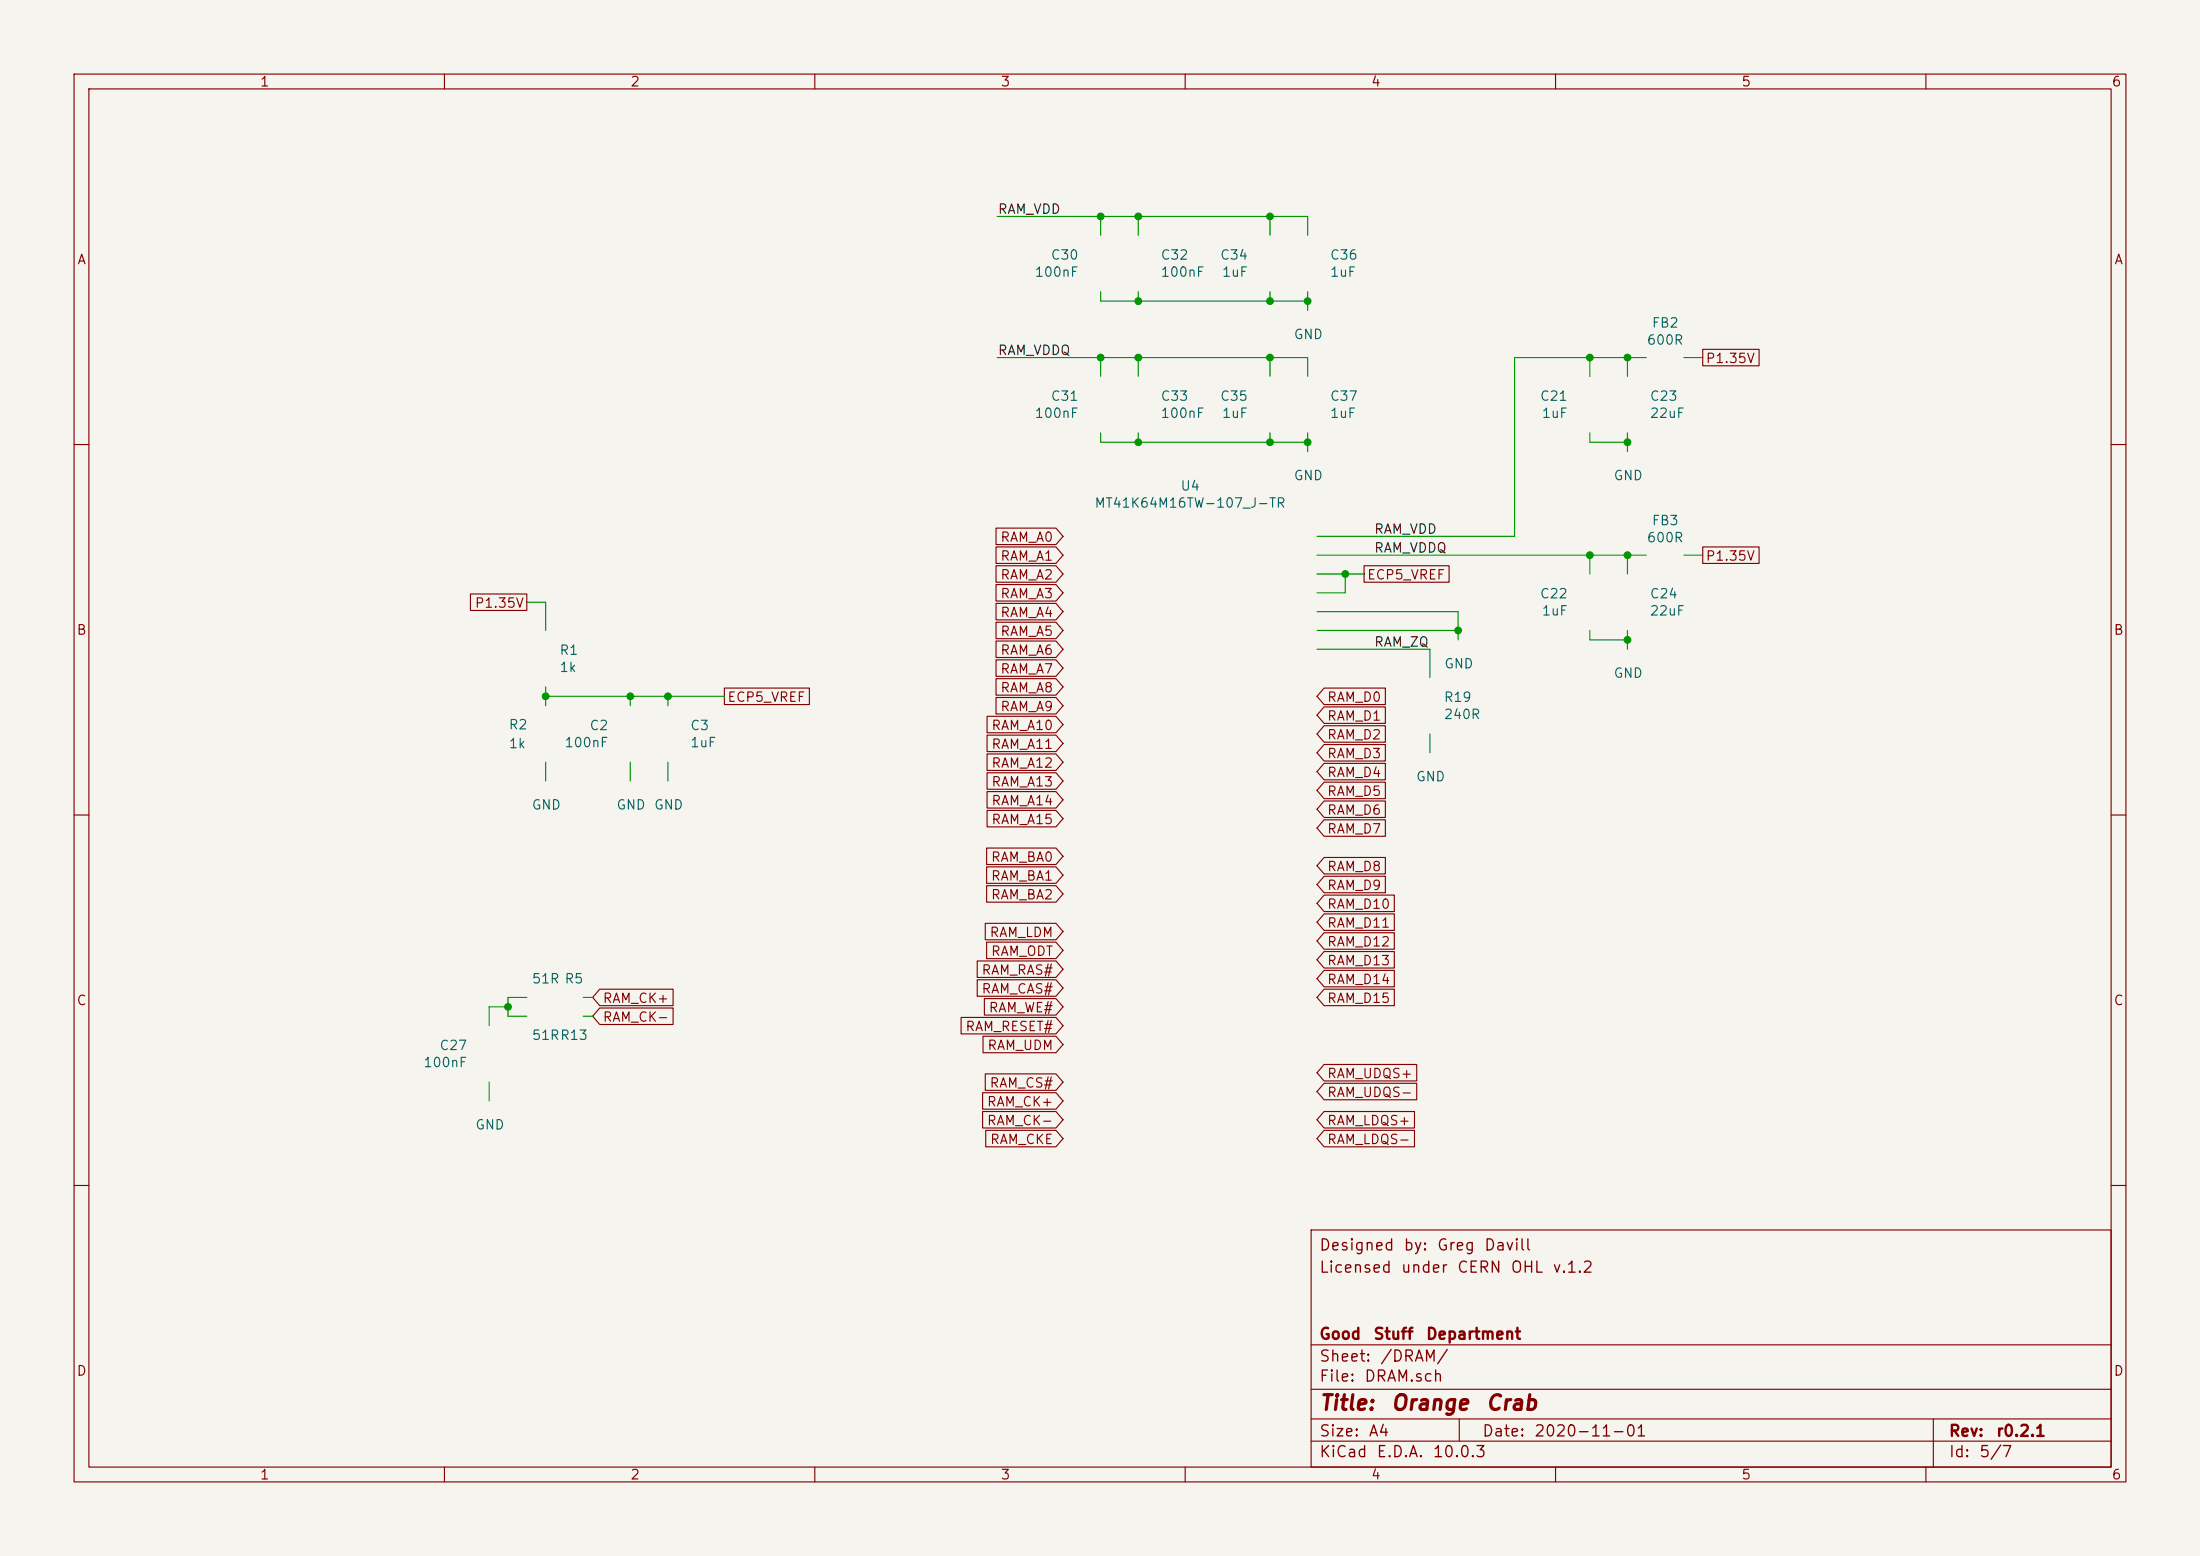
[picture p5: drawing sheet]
<svg xmlns="http://www.w3.org/2000/svg" width="297mm" height="210mm" viewBox="0 0 297 210" stroke-linecap="round" stroke-linejoin="round" font-family="sans-serif">
<path d="M0 0h297v210h-297z" fill="#f5f4ef" stroke="#f5f4ef" stroke-width=".14"/>
<g fill="none" stroke="#840000" stroke-width=".15">
<path d="M10 10h277v190h-277zM12 12h273v186h-273zM60 10v2M110 10v2M160 10v2M210 10v2M260 10v2M229.9 47.1h7.6v2.3h-7.6zM10 60h2M134.5 76.4h8.1l.9 1.1-.9 1.1h-8.1zM134.5 73.8h8.1l.9 1.1-.9 1.1h-8.1zM134.5 71.3h8.1l.9 1.1-.9 1.1h-8.1z"/>
<path d="M134.5 78.9h8.1l.9 1.1-.9 1.1h-8.1zM184.1 76.4h11.5v2.2h-11.5zM229.9 73.8h7.6v2.2h-7.6zM285 60h2M63.5 80.2h7.6v2.2h-7.6zM97.8 92.9h11.5v2.2h-11.5zM133.3 99.2h9.3l.9 1.1-.9 1.1h-9.3zM133.3 96.7h9.3l.9 1.1-.9 1.1h-9.3zM134.5 81.4h8.1l.9 1.2-.9 1.1h-8.1zM134.5 94.1h8.1l.9 1.2-.9 1.1h-8.1zM134.5 91.6h8.1l.9 1.1-.9 1.1h-8.1zM134.5 89.1h8.1l.9 1.1-.9 1.1h-8.1z"/>
<path d="M134.5 86.5h8.1l.9 1.1-.9 1.1h-8.1zM134.5 84h8.1l.9 1.1-.9 1.1h-8.1zM178.8 97.9h8.2v2.3h-8.2l-1-1.1zM178.8 95.4h8.2v2.2h-8.2l-1-1.1zM178.8 92.9h8.2v2.2h-8.2l-1-1.1zM10 110h2M133.2 119.5h9.4l.9 1.2-.9 1.1h-9.4zM133.2 117h9.4l.9 1.1-.9 1.1h-9.4zM133.2 114.5h9.4l.9 1.1-.9 1.1h-9.4zM133.3 109.4h9.3l.9 1.1-.9 1.1h-9.3zM133.3 106.8h9.3l.9 1.2-.9 1.1h-9.3zM133.3 104.3h9.3l.9 1.1-.9 1.1h-9.3z"/>
<path d="M133.3 101.8h9.3l.9 1.1-.9 1.1h-9.3zM178.8 115.7h8.2v2.3h-8.2l-1-1.2zM178.8 118.3h8.2v2.2h-8.2l-1-1.1zM178.8 110.6h8.2v2.3h-8.2l-1-1.1zM178.8 108.1h8.2v2.2h-8.2l-1-1.1zM178.8 105.6h8.2v2.2h-8.2l-1-1.1zM178.8 103h8.2v2.3h-8.2l-1-1.2zM178.8 100.5h8.2v2.2h-8.2l-1-1.1zM285 110h2M81 136h9.9v2.3h-9.9l-1-1.1zM81 133.5h9.9v2.2h-9.9l-1-1.1zM129.7 137.3h12.9l.9 1.1-.9 1.1h-12.9z"/>
<path d="M131.9 129.7h10.7l.9 1.1-.9 1.1h-10.7zM131.9 132.2h10.7l.9 1.2-.9 1.1h-10.7zM132.7 139.9h9.9l.9 1.1-.9 1.1h-9.9zM132.9 134.8h9.7l.9 1.1-.9 1.1h-9.7zM133 124.6h9.6l.9 1.1-.9 1.1h-9.6zM133.2 127.2h9.4l.9 1.1-.9 1.1h-9.4zM178.8 128.4h9.4v2.3h-9.4l-1-1.2zM178.8 120.8h9.4v2.2h-9.4l-1-1.1zM178.8 123.3h9.4v2.3h-9.4l-1-1.1zM178.8 125.9h9.4v2.2h-9.4l-1-1.1zM178.8 131h9.4v2.2h-9.4l-1-1.1zM178.8 133.5h9.4v2.2h-9.4l-1-1.1z"/>
<path d="M132.7 150h9.9l.9 1.1-.9 1.1h-9.9zM132.7 147.5h9.9l.9 1.1-.9 1.1h-9.9zM133 144.9h9.6l.9 1.2-.9 1.1h-9.6zM133.1 152.6h9.5l.9 1.1-.9 1.1h-9.5zM178.8 143.7h12.5v2.2h-12.5l-1-1.1zM178.8 146.2h12.5v2.2h-12.5l-1-1.1zM178.8 150h12.2v2.2h-12.2l-1-1.1zM178.8 152.6h12.2v2.2h-12.2l-1-1.1zM10 160h2M177 166h108v32h-108zM285 160h2M60 198v2"/>
<path d="M110 198v2M160 198v2M177 194.5h108M177 191.5h108M177 187.5h108M177 181.5h108M197 191.5v3M210 198v2M260 198v2M261 191.5v6.5"/>
</g>
<g fill="none" stroke="#009600" stroke-width=".15">
<path d="M134.6 29.2h41.9v2.6M148.6 39.4v1.2h27.9M148.6 29.2v2.6M153.7 29.2v2.6M153.7 39.4v1.2M171.4 29.2v2.6M171.4 39.4v1.2M176.5 39.4v2.5M134.6 48.3h41.9v2.5M148.6 58.4v1.3h27.9M148.6 48.3v2.5M153.7 48.3v2.5"/>
<path d="M153.7 58.4v1.3M171.4 48.3v2.5M171.4 58.4v1.3M176.5 58.4v2.6M214.6 48.3v2.5M214.6 58.4v1.3h5.1M219.7 48.3v2.5M219.7 58.4v2.6M222.2 48.3h-17.7v24.1h-26.7M227.3 48.3h2.6M177.8 74.9h44.4M177.8 77.5h6.3"/>
<path d="M181.6 77.5v2.5h-3.8M214.6 74.9v2.6M219.7 74.9v2.6M227.3 74.9h2.6M71.1 81.3h2.6v3.8M73.7 94h24.1M73.7 92.7v2.6M85.1 94v1.3M90.2 94v1.3M177.8 82.6h19v3.8M177.8 85.1h19M177.8 87.6h15.2v3.8"/>
<path d="M193 99.1v2.5M214.6 85.1v1.3h5.1M219.7 85.1v2.5M73.7 102.9v2.5M85.1 102.9v2.5M90.2 102.9v2.5M68.6 135.9h-2.6v2.5M71.1 134.6h-2.5v2.6h2.5M78.7 134.6h1.3M78.7 137.2h1.3M66 146.1v2.5"/>
</g>
<g fill="#009600" stroke="#009600" stroke-width=".14">
<circle cx="181.6" cy="77.5" r=".46"/>
<circle cx="196.8" cy="85.1" r=".46"/>
<circle cx="214.6" cy="74.9" r=".46"/>
<circle cx="219.7" cy="74.9" r=".46"/>
<circle cx="219.7" cy="59.7" r=".46"/>
<circle cx="214.6" cy="48.3" r=".46"/>
<circle cx="219.7" cy="48.3" r=".46"/>
<circle cx="219.7" cy="86.4" r=".46"/>
<circle cx="68.6" cy="135.9" r=".46"/>
<circle cx="90.2" cy="94" r=".46"/>
<circle cx="73.7" cy="94" r=".46"/>
<circle cx="85.1" cy="94" r=".46"/>
<circle cx="148.6" cy="48.3" r=".46"/>
<circle cx="153.7" cy="59.7" r=".46"/>
<circle cx="153.7" cy="48.3" r=".46"/>
<circle cx="148.6" cy="29.2" r=".46"/>
<circle cx="153.7" cy="40.6" r=".46"/>
<circle cx="153.7" cy="29.2" r=".46"/>
<circle cx="171.4" cy="48.3" r=".46"/>
<circle cx="171.4" cy="59.7" r=".46"/>
<circle cx="176.5" cy="59.7" r=".46"/>
<circle cx="171.4" cy="40.6" r=".46"/>
<circle cx="171.4" cy="29.2" r=".46"/>
<circle cx="176.5" cy="40.6" r=".46"/>
</g>
<g font-size="2" fill="#840000">
<text x="178" y="190.8">Title:</text>
<text x="187.7" y="190.8">Orange</text>
<text x="200.5" y="190.8">Crab</text>
</g>
<g font-size="1.5" fill="#840000">
<text x="178" y="172.2">Licensed</text>
<text x="178" y="169.2">Designed</text>
<text x="189" y="172.2">under</text>
<text x="189.4" y="169.2">by:</text>
<text x="193.9" y="169.2">Greg</text>
<text x="196.6" y="172.2">CERN</text>
<text x="200.3" y="169.2">Davill</text>
<text x="203.8" y="172.2">OHL</text>
<text x="209.5" y="172.2">v.1.2</text>
<text x="178" y="184.2">Sheet:</text>
<text x="178" y="181.2">Good</text>
<text x="185.3" y="181.2">Stuff</text>
<text x="186.2" y="184.2">/DRAM/</text>
<text x="192.4" y="181.2">Department</text>
<text x="178" y="186.9">File:</text>
<text x="184.1" y="186.9">DRAM.sch</text>
<text x="178" y="197.1">KiCad</text>
<text x="178" y="194.3">Size:</text>
<text x="184.7" y="194.3">A4</text>
<text x="185.7" y="197.1">E.D.A.</text>
<text x="193.3" y="197.1">10.0.3</text>
<text x="200" y="194.3">Date:</text>
<text x="207" y="194.3">2020-11-01</text>
<text x="263" y="194.3">Rev:</text>
<text x="263" y="197.1">Id:</text>
<text x="267.1" y="197.1">5/7</text>
<text x="269.4" y="194.3">r0.2.1</text>
</g>
<g font-size="1.3" fill="#840000">
<text x="35" y="12">1</text>
<text x="85" y="12">2</text>
<text x="135" y="12">3</text>
<text x="185" y="12">4</text>
<text x="235" y="12">5</text>
<text x="285" y="12">6</text>
<text x="10.3" y="36">A</text>
<text x="285.3" y="36">A</text>
<text x="230.2" y="49.3">P1.35V</text>
<text x="135" y="76">RAM_A1</text>
<text x="135" y="73.5">RAM_A0</text>
<text x="230.2" y="76">P1.35V</text>
<text x="64" y="82.3">P1.35V</text>
<text x="135" y="83.6">RAM_A4</text>
<text x="135" y="78.5">RAM_A2</text>
<text x="135" y="81.1">RAM_A3</text>
<text x="184.5" y="78.5">ECP5_VREF</text>
<text x="10.3" y="86">B</text>
<text x="135" y="88.7">RAM_A6</text>
<text x="135" y="86.2">RAM_A5</text>
<text x="285.3" y="86">B</text>
<text x="98.1" y="95">ECP5_VREF</text>
<text x="135" y="93.8">RAM_A8</text>
<text x="135" y="91.2">RAM_A7</text>
<text x="179.1" y="95">RAM_D0</text>
<text x="133.8" y="101.4">RAM_A11</text>
<text x="133.8" y="98.9">RAM_A10</text>
<text x="135" y="96.3">RAM_A9</text>
<text x="179.1" y="100.1">RAM_D2</text>
<text x="179.1" y="97.6">RAM_D1</text>
<text x="133.8" y="106.5">RAM_A13</text>
<text x="133.8" y="103.9">RAM_A12</text>
<text x="179.1" y="107.7">RAM_D5</text>
<text x="179.1" y="105.2">RAM_D4</text>
<text x="179.1" y="102.7">RAM_D3</text>
<text x="133.8" y="111.6">RAM_A15</text>
<text x="133.8" y="109">RAM_A14</text>
<text x="179.1" y="112.8">RAM_D7</text>
<text x="179.1" y="110.3">RAM_D6</text>
<text x="133.7" y="119.2">RAM_BA1</text>
<text x="133.7" y="116.6">RAM_BA0</text>
<text x="179.1" y="117.9">RAM_D8</text>
<text x="133.7" y="121.7">RAM_BA2</text>
<text x="179.1" y="120.4">RAM_D9</text>
<text x="179.1" y="123">RAM_D10</text>
<text x="179.1" y="125.5">RAM_D11</text>
<text x="132.4" y="131.9">RAM_RAS#</text>
<text x="133.5" y="126.8">RAM_LDM</text>
<text x="133.7" y="129.3">RAM_ODT</text>
<text x="179.1" y="130.6">RAM_D13</text>
<text x="179.1" y="128.1">RAM_D12</text>
<text x="10.3" y="136">C</text>
<text x="81.3" y="135.7">RAM_CK+</text>
<text x="132.4" y="134.4">RAM_CAS#</text>
<text x="133.4" y="137">RAM_WE#</text>
<text x="179.1" y="133.1">RAM_D14</text>
<text x="179.1" y="135.7">RAM_D15</text>
<text x="285.3" y="136">C</text>
<text x="81.3" y="138.2">RAM_CK-</text>
<text x="130.2" y="139.5">RAM_RESET#</text>
<text x="133.2" y="142">RAM_UDM</text>
<text x="133.1" y="149.7">RAM_CK+</text>
<text x="133.5" y="147.1">RAM_CS#</text>
<text x="179.1" y="145.8">RAM_UDQS+</text>
<text x="179.1" y="148.4">RAM_UDQS-</text>
<text x="133.1" y="152.2">RAM_CK-</text>
<text x="133.6" y="154.7">RAM_CKE</text>
<text x="179.1" y="152.2">RAM_LDQS+</text>
<text x="179.1" y="154.7">RAM_LDQS-</text>
<text x="10.3" y="186">D</text>
<text x="285.3" y="186">D</text>
<text x="35" y="200">1</text>
<text x="85" y="200">2</text>
<text x="135" y="200">3</text>
<text x="185" y="200">4</text>
<text x="235" y="200">5</text>
<text x="285" y="200">6</text>
</g>
<g font-size="1.3" fill="#0f0f0f">
<text x="134.6" y="29.2">RAM_VDD</text>
<text x="134.6" y="48.2">RAM_VDDQ</text>
<text x="185.4" y="72.4">RAM_VDD</text>
<text x="185.4" y="74.9">RAM_VDDQ</text>
<text x="185.4" y="87.6">RAM_ZQ</text>
</g>
<g font-size="1.3" fill="#006464">
<text x="141.8" y="35.4">C30</text>
<text x="156.6" y="35.4">C32</text>
<text x="164.6" y="35.4">C34</text>
<text x="179.5" y="35.4">C36</text>
<text x="139.6" y="37.7">100nF</text>
<text x="156.6" y="37.7">100nF</text>
<text x="164.9" y="37.7">1uF</text>
<text x="179.5" y="37.7">1uF</text>
<text x="174.6" y="46.1">GND</text>
<text x="222.2" y="46.8">600R</text>
<text x="222.9" y="44.5">FB2</text>
<text x="139.6" y="56.7">100nF</text>
<text x="141.8" y="54.4">C31</text>
<text x="156.6" y="56.7">100nF</text>
<text x="156.6" y="54.4">C33</text>
<text x="164.6" y="54.4">C35</text>
<text x="164.9" y="56.7">1uF</text>
<text x="179.5" y="56.7">1uF</text>
<text x="179.5" y="54.4">C37</text>
<text x="207.8" y="54.4">C21</text>
<text x="208" y="56.7">1uF</text>
<text x="222.6" y="54.4">C23</text>
<text x="222.6" y="56.7">22uF</text>
<text x="174.6" y="65.1">GND</text>
<text x="217.7" y="65.1">GND</text>
<text x="147.7" y="68.8">MT41K64M16TW-107_J-TR</text>
<text x="159.3" y="66.5">U4</text>
<text x="222.9" y="71.2">FB3</text>
<text x="222.2" y="73.5">600R</text>
<text x="207.8" y="81.1">C22</text>
<text x="208" y="83.4">1uF</text>
<text x="222.6" y="81.1">C24</text>
<text x="222.6" y="83.4">22uF</text>
<text x="75.4" y="88.7">R1</text>
<text x="75.4" y="91">1k</text>
<text x="194.8" y="95.1">R19</text>
<text x="194.9" y="90.5">GND</text>
<text x="217.7" y="91.8">GND</text>
<text x="68.6" y="98.8">R2</text>
<text x="68.6" y="101.3">1k</text>
<text x="76.1" y="101.2">100nF</text>
<text x="79.5" y="98.9">C2</text>
<text x="93.1" y="98.9">C3</text>
<text x="93.1" y="101.2">1uF</text>
<text x="194.8" y="97.4">240R</text>
<text x="191.1" y="105.8">GND</text>
<text x="71.7" y="109.6">GND</text>
<text x="83.1" y="109.6">GND</text>
<text x="88.2" y="109.6">GND</text>
<text x="71.7" y="133.1">51R R5</text>
<text x="59.2" y="142">C27</text>
<text x="71.7" y="140.7">51RR13</text>
<text x="57.1" y="144.4">100nF</text>
<text x="64.1" y="152.8">GND</text>
</g>
</svg>
